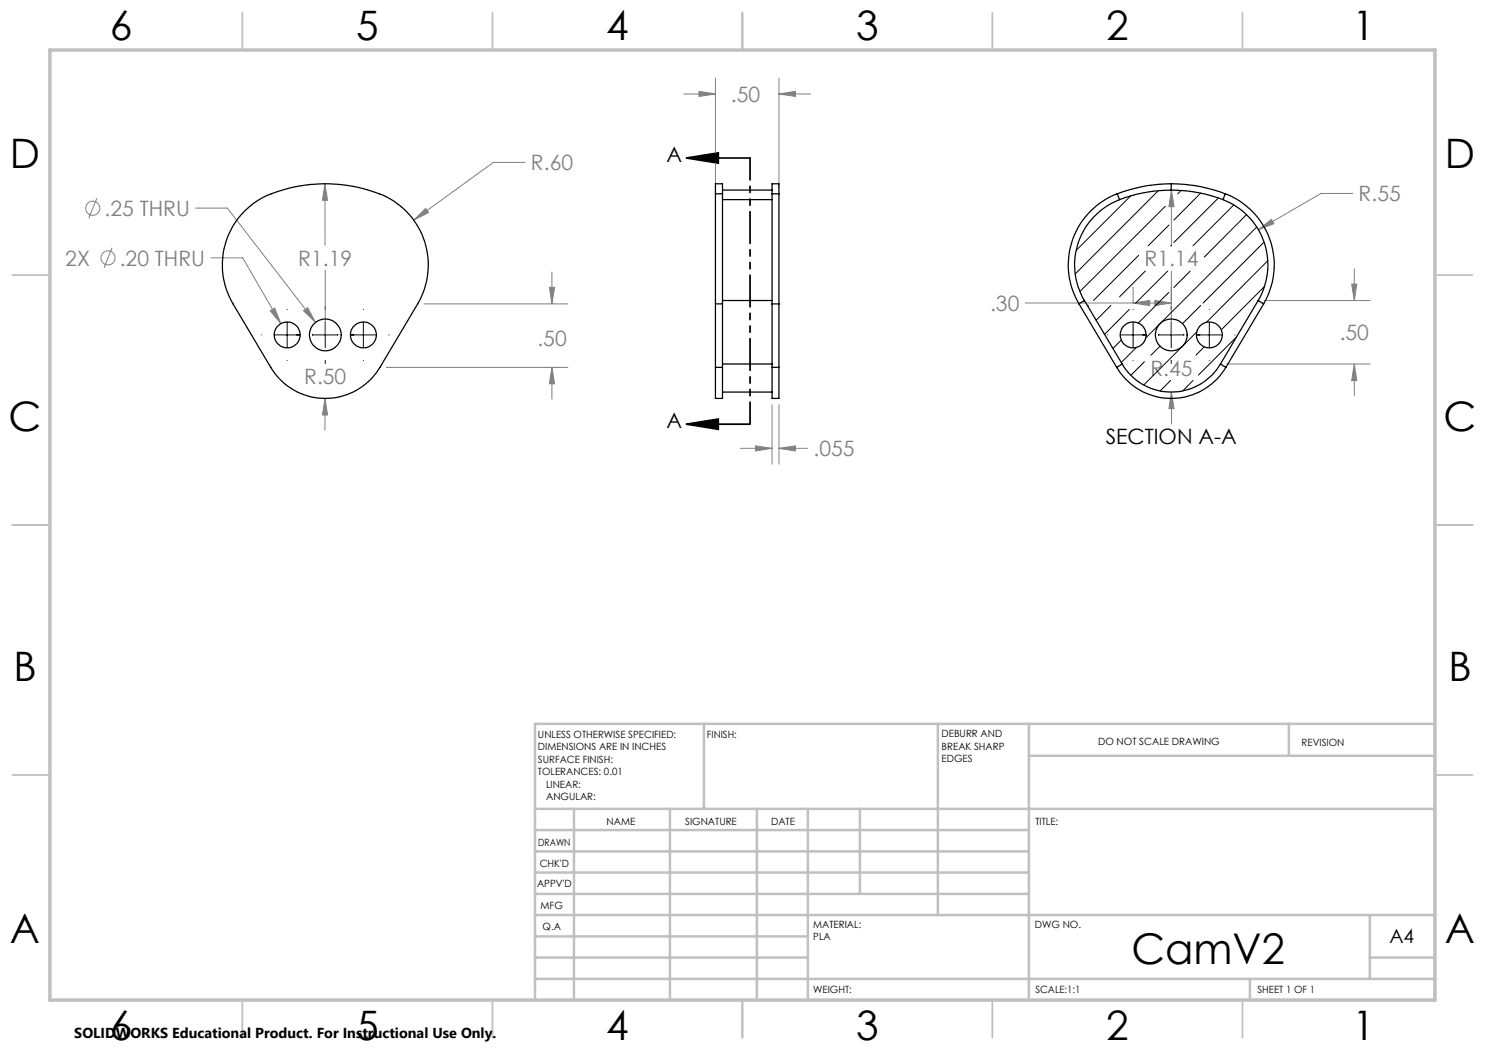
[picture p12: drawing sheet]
<svg xmlns="http://www.w3.org/2000/svg" width="297mm" height="210mm" viewBox="0 0 297 210" stroke-linecap="round" stroke-linejoin="round" font-family="sans-serif">
<g fill="none" stroke="#808080" stroke-width=".2">
<path d="M136.7 18.8h6.4M139.8 18.3l3.3 .5-3.3 .5zM143.1 15.6v21.9M155.8 18.8l3.3-.5v1zM155.8 15.6v21.9M155.8 18.8h6.3M19.4 39.6l-1.7 4.1M65 36.8v12.2M65 36.8l.5 3.3h-1zM105 32.5h-6.3l-15.9 11.5M234.3 38l.5 3.3h-1zM234.3 38v11.2"/>
<path d="M270.5 38.7h-6.3l-12.5 7.3M22.4 49.6l-1.6 4M39.1 41.6h6.4l17.6 22.9M42.2 51.6h6.3l7.7 13.1M65.1 54.1v12.9M82.8 44l2.3-2.3 .6 .8zM109.9 57.5h1l-.5 3.3zM110.4 54.4v6.4M226.6 57.4v3.2M234.3 54.2l-.1 12.8M251.7 46l2.6-2.1 .5 .8zM270.3 56.8h1.1l-.5 3.3z"/>
<path d="M270.9 53.8v6.3M54 62.2l.9-.6 1.3 3.1zM60.7 62.2l.8-.6 1.6 2.9zM65 79.7v6.3M65 79.7l.5 3.3h-1zM77.3 73.5h36.3M84.8 60.8h28.8M110.4 73.5l.5 3.3h-1zM110.4 73.5v6.3M205 60.6h29.2M226.6 60.6l3.3-.5v1zM231 60.1l3.2 .5-3.2 .5z"/>
<path d="M234.3 78.4l.5 3.3h-1zM234.3 78.4v6.4M245.4 72.8h28.6M252.9 60.1h21.1M270.9 72.8l.5 3.3h-1.1zM270.9 72.8v6.4M148.1 89.7h6.3M151.1 89.2l3.3 .5-3.3 .5zM154.4 81v11.8M155.8 89.7l3.3-.5v1zM155.8 81v11.8M155.8 89.7h5.7"/>
<circle cx="18.5" cy="41.6" r="1.42"/>
<circle cx="21.6" cy="51.6" r="1.4"/>
</g>
<path d="M137.3 31.6l6.4-1v2zM137.3 31.6h12.7M137.3 84.8l6.4-1v2.1zM137.3 84.8h12.7" fill="none" stroke="#000" stroke-width=".35"/>
<g fill="none" stroke="#000" stroke-width=".2">
<path d="M52.3 67h.1M54.9 67h5.1M57.4 61.9h.1M57.4 64.4v5.1M57.4 72.1h.1M62.5 67h5.1M65.1 61.3v.6M65.1 64.4v5.1M65.1 72.1v.6M70.1 67h5.1M72.7 61.9h.1M72.7 64.4v5.1"/>
<path d="M72.7 72.1h.1M77.8 67h.1M221.5 67h.1M224.1 67h5.1M226.6 61.9h.1M226.6 64.4v5.1M226.6 72.1h.1M231.7 67h5.1M234.2 61.3v.6M234.2 64.4v5.1M234.2 72.1v.6M239.3 67h5.1"/>
<path d="M241.9 61.9h.1M241.9 64.4v5.1M241.9 72.1h.1M246.9 67h.1"/>
</g>
<path d="M150 31.6v53.2" fill="none" stroke="#000" stroke-width=".35" stroke-dasharray="6.3 1.3 1.3 1.3 1.3 1.3" stroke-dashoffset="2"/>
<g fill="none" stroke="#c0c0c0" stroke-width=".35">
<path d="M48.5 2.5v7.5M98.5 2.5v7.5M148.5 2.5v7.5M198.5 2.5v7.5M248.5 2.5v7.5M2.5 55h7.5M287 55h7.5M2.5 105h7.5M287 105h7.5M2.5 155h7.5M287 155h7.5M48.5 200v7.5"/>
<path d="M98.5 200v7.5M148.5 200v7.5M198.5 200v7.5M248.5 200v7.5"/>
</g>
<g fill="none" stroke="#c0c0c0" stroke-width=".5">
<path d="M140.8 144.8v17M187.6 144.8v38.2M205.8 144.8v55.2M205.8 151.2h81.2M257.8 144.8v6.4M287 144.8h-180v55.2M107 161.8h180M107 178.8h98.8M107 174.5h98.8M107 170.3h98.8M107 166h98.8M114.8 161.8v38.2"/>
<path d="M134 161.8v38.2M151.4 161.8v38.2M161.6 161.8v38.2M172 161.8v17M107 195.8h180M107 191.5h54.6M107 187.3h54.6M107 183h180M250 195.8v4.2M274 191.5h13M274 183v12.8"/>
</g>
<path d="M10 10h277v190h-277z" fill="none" stroke="#c0c0c0" stroke-width=".7"/>
<path d="M137.3 31.6l6.4-1v2zM137.3 84.8l6.4-1v2.1z" fill="#000"/>
<path d="M65 36.8l-.5 3.3h1zM82.8 44l2.9-1.5-.6-.8zM109.9 57.5h1l-.5 3.3zM110.4 73.5l.5 3.3h-1zM60.7 62.2l2.4 2.3-1.6-2.9zM54 62.2l2.2 2.5-1.3-3.1zM65 79.7l-.5 3.3h1zM139.8 18.3l3.3 .5-3.3 .5zM155.8 18.8l3.3-.5v1zM151.1 89.2l3.3 .5-3.3 .5zM155.8 89.7l3.3-.5v1zM234.3 78.4l-.5 3.3h1zM234.3 38l-.5 3.3h1zM251.7 46l3.1-1.3-.5-.8zM270.3 56.8h1.1l-.5 3.3zM270.9 72.8l.5 3.3h-1.1zM231 60.1l3.2 .5-3.2 .5zM226.6 60.6l3.3-.5v1z" fill="#808080"/>
<g fill="none" stroke="#000" stroke-width=".25">
<path d="M143.1 38.8v22M143.1 38.8v-2h1.4v2M143.1 38.8h1.4M144.5 38.8v22M144.5 39.9h9.9M144.5 38h9.9M154.4 38.8v22M154.4 38.8v-2h1.4v2M154.4 38.8h1.4M155.8 38.8v22M223.4 38.8a15.2 15.2 0 0 0-7.6 22M223.4 38.8l.5 1.1"/>
<path d="M223.9 39.9a13.9 13.9 0 0 0-7 20.2M234.2 38a29.7 29.7 0 0 1 10.4 1.9M234.2 38a29.7 29.7 0 0 0-10.3 1.9M234.2 36.8a29.1 29.1 0 0 1 10.8 2M234.2 36.8a29.4 29.4 0 0 0-10.8 2M234.2 36.8v1.2M244.6 39.9a14 14 0 0 1 7 20.2M245 38.8a15.3 15.3 0 0 1 7.7 22M245 38.8l-.4 1.1M48.9 42.2a17 17 0 0 1 8.7-4.5 29.4 29.4 0 0 1 20.4 2.1 15.3 15.3 0 0 1 5.5 21l-7.5 12.7a12.7 12.7 0 0 1-21.8 0l-7.6-12.7a15.4 15.4 0 0 1 2.3-18.6zM143.1 73.5v6.2h1.4v-6.2M143.1 60.8h1.4"/>
<path d="M143.1 73.5h1.4M143.1 60.8v12.7M144.5 78.4h9.9M144.5 60.1h9.9M144.5 60.8v12.7M144.5 72.8h9.9M154.4 73.5v6.2h1.4v-6.2M154.4 60.8h1.4M154.4 73.5h1.4M154.4 60.8v12.7M155.8 60.8v12.7M215.8 60.8l7.5 12.7"/>
<path d="M216.9 60.1l7.5 12.7M216.9 60.1l-1.1 .7M223.3 73.5a12.7 12.7 0 0 0 21.9 0M224.4 72.8a11.4 11.4 0 0 0 19.7 0M224.4 72.8l-1.1 .7M244.1 72.8l1.1 .7M251.6 60.1l-7.5 12.7M251.6 60.1l1.1 .7M252.7 60.8l-7.5 12.7"/>
<circle cx="57.4" cy="67" r="2.58"/>
<circle cx="65.1" cy="67" r="3.2"/>
<circle cx="72.7" cy="67" r="2.58"/>
<circle cx="226.6" cy="67" r="2.59"/>
<circle cx="234.2" cy="67" r="3.2"/>
<circle cx="241.9" cy="67" r="2.59"/>
</g>
<g fill="none" stroke="#000" stroke-width=".2">
<path d="M226.1 39.2l-10.9 10.9M231.7 38.1l-16.6 16.7M236.2 38.1l-.7 .7M240.1 38.6l-5.3 5.4M243.7 39.6l-8.9 8.9M227.7 51.1l-9 9M229.1 54.2l-5.2 5.2M233 41.3l-17 17M233.5 54.2l-6.4 6.4M233.8 58.5l-6.2 6.1M233.8 45l-4.2 4.2M234.1 49.2h.1"/>
<path d="M238.1 54.2l-3.3 3.3M246.8 41l-8.2 8.2M249.3 42.9l-8.5 8.5M251.4 45.4l-22.2 22.2M252.8 48.4l-12.2 12.2M252.9 57.3l-8.6 8.7M253.5 52.2l-12.2 12.3M217.7 61.1l-.1 .1M222.2 61.1l-3 3M224.3 68l-1.7 1.7M225.9 61.9l-5 5M227.3 69.5l-3.1 3"/>
<path d="M228.9 72.3l-2.7 2.8M232 69.2l-1.8 1.8M234.1 76.1l-2.1 2.1M238.6 76.1l-2.1 2.1M239.4 66.4l-10.7 10.6M240.1 61.1l-3.6 3.6M240.8 69.4l-1.6 1.6M247.3 67.4l-7.6 7.6"/>
</g>
<text font-size="8.5" x="226.3" y="192.7">CamV2</text>
<g font-size="8.1">
<text x="22" y="8">6</text>
<text x="71.2" y="8">5</text>
<text x="121.2" y="8">4</text>
<text x="171.3" y="8">3</text>
<text x="221.3" y="8">2</text>
<text x="270.5" y="8">1</text>
<text x="2" y="33.6">D</text>
<text x="289" y="33.6">D</text>
<text x="1.7" y="86.1">C</text>
<text x="288.7" y="86.1">C</text>
<text x="2.7" y="136.1">B</text>
<text x="289.7" y="136.1">B</text>
<text x="2" y="188.6">A</text>
<text x="289" y="188.6">A</text>
<text x="22" y="208">6</text>
<text x="71.2" y="208">5</text>
<text x="121.2" y="208">4</text>
<text x="171.3" y="208">3</text>
<text x="221.3" y="208">2</text>
<text x="270.5" y="208">1</text>
</g>
<g font-size="4.2" fill="#808080">
<text x="146.2" y="20.4">.50</text>
<text x="106.2" y="34.1">R.60</text>
<text x="271.7" y="40.3">R.55</text>
<text x="20.9" y="43.2">.25 THRU</text>
<text x="13.1" y="53.1">2X</text>
<text x="24" y="53.1">.20 THRU</text>
<text x="59.7" y="53.1">R1.19</text>
<text x="228.9" y="53.3">R1.14</text>
<text x="198" y="62.2">.30</text>
<text x="107.5" y="69.2">.50</text>
<text x="267.9" y="67.9">.50</text>
<text x="60.8" y="76.7">R.50</text>
<text x="230.1" y="75.2">R.45</text>
<text x="162.7" y="91.3">.055</text>
</g>
<g font-size="4.2">
<text x="133.3" y="32.3">A</text>
<text x="133.3" y="85.6">A</text>
<text x="221.2" y="88.8">SECTION A-A</text>
</g>
<text font-size="3.9" x="277.9" y="188.5">A4</text>
<text font-size="2.9" x="14.9" y="207.6">SOLIDWORKS Educational Product. For Instructional Use Only.</text>
<g font-size="2">
<text x="107.6" y="147.6">UNLESS OTHERWISE SPECIFIED:</text>
<text x="141.4" y="147.6">FINISH:</text>
<text x="188.3" y="147.5">DEBURR AND</text>
<text x="188.3" y="150">BREAK SHARP</text>
<text x="219.6" y="149">DO NOT SCALE DRAWING</text>
<text x="260.3" y="149.2">REVISION</text>
<text x="107.6" y="150.1">DIMENSIONS ARE IN INCHES</text>
<text x="107.6" y="152.6">SURFACE FINISH:</text>
<text x="107.6" y="155.1">TOLERANCES: 0.01</text>
<text x="188.3" y="152.5">EDGES</text>
<text x="109.2" y="157.6">LINEAR:</text>
<text x="109.2" y="160.1">ANGULAR:</text>
<text x="121.3" y="165">NAME</text>
<text x="137" y="164.9">SIGNATURE</text>
<text x="154.2" y="164.9">DATE</text>
<text x="207.1" y="164.9">TITLE:</text>
<text x="107.6" y="169.1">DRAWN</text>
<text x="107.9" y="173.3">CHK'D</text>
<text x="107.4" y="177.4">APPV'D</text>
<text x="108.1" y="181.8">MFG</text>
<text x="108.5" y="186">Q.A</text>
<text x="162.6" y="185.5">MATERIAL:</text>
<text x="207" y="185.5">DWG NO.</text>
<text x="162.6" y="188">PLA</text>
<text x="162.6" y="198.5">WEIGHT:</text>
<text x="207.1" y="198.6">SCALE:1:1</text>
<text x="251.5" y="198.6">SHEET 1 OF 1</text>
</g>
</svg>
